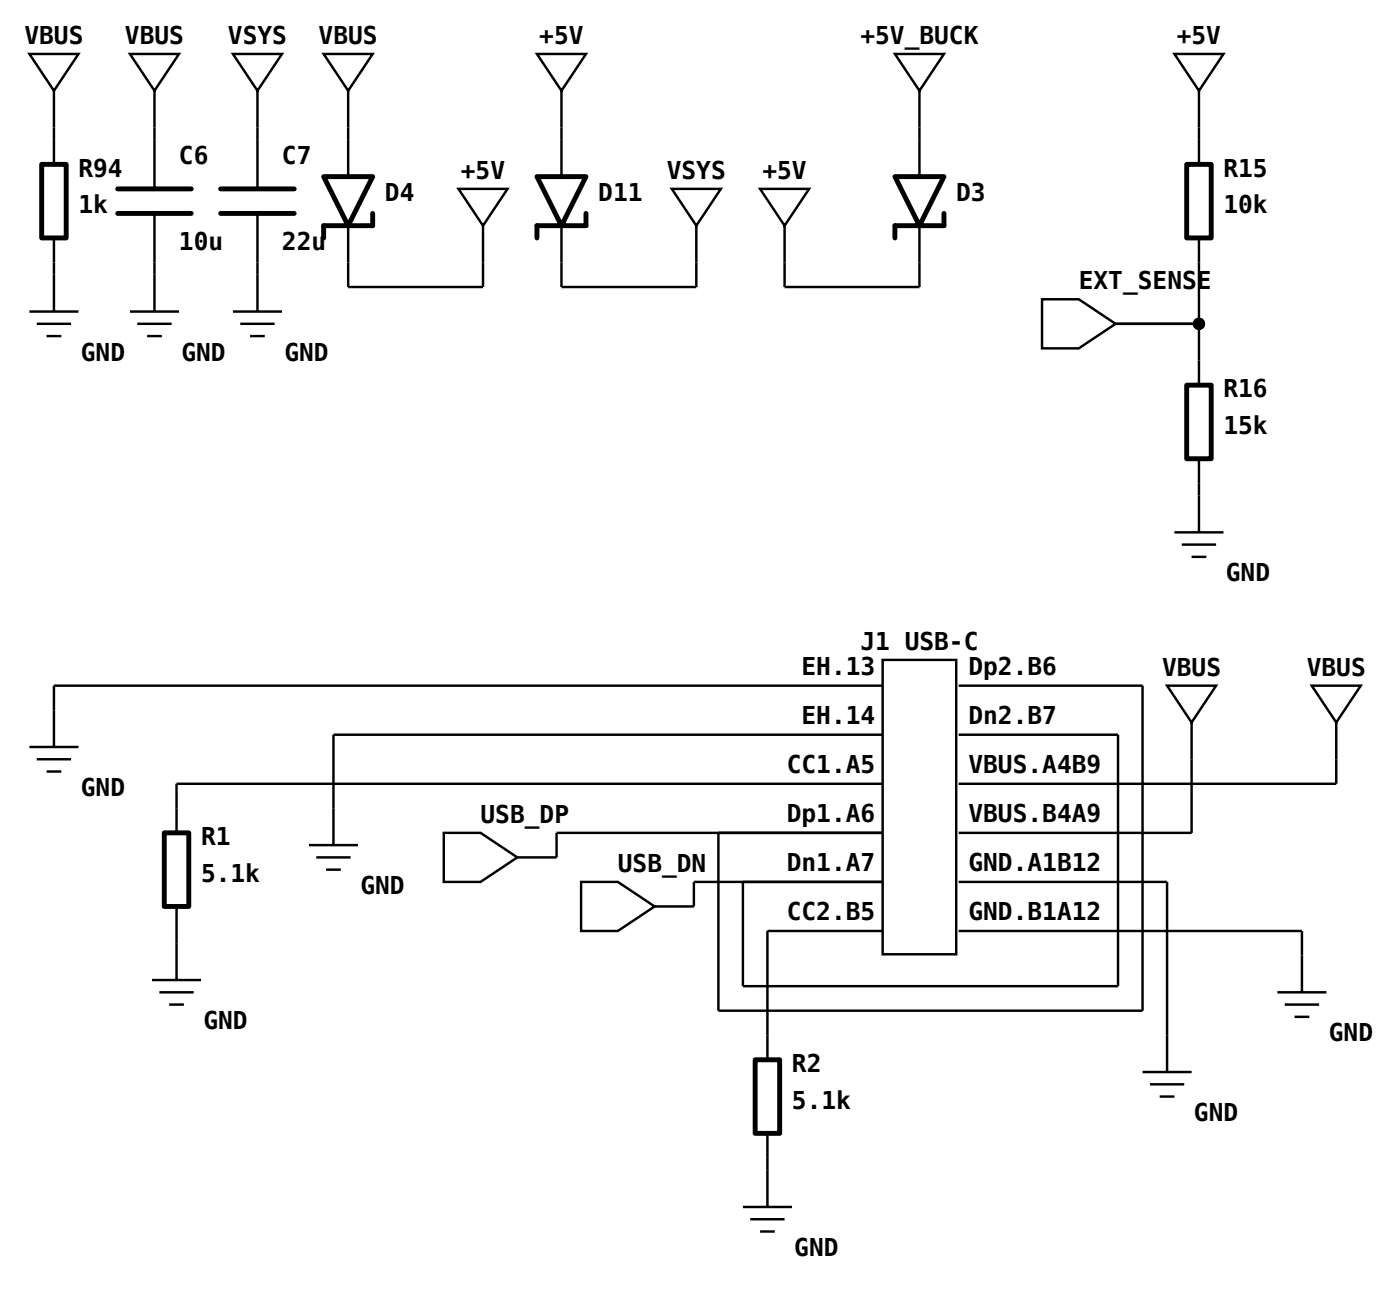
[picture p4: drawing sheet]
<svg xmlns="http://www.w3.org/2000/svg" width="151mm" height="141mm" viewBox="0 0 151 141" stroke-linecap="round" stroke-linejoin="round" font-family="sans-serif">
<g fill="none" stroke="#000" stroke-width=".26">
<path d="M3.2 5.8h5.3l-2.7 4zM5.8 9.8v7.9M14 5.8h5.3l-2.6 4zM16.7 9.8v10.6M25.1 5.8h5.3l-2.6 4zM27.8 9.8v10.6M34.9 5.8h5.3l-2.6 4zM37.6 9.8v9.2M57.9 5.8h5.3l-2.6 4zM60.6 9.8v9.2M96.6 5.8h5.3l-2.7 4zM99.2 9.8v9.2"/>
<path d="M126.7 5.8h5.3l-2.6 4zM129.4 9.8v7.9M3.2 33.6h5.3M4 34.9h3.7M5 36.2h1.6M5.8 25.7v7.9M14 33.6h5.3M14.8 34.9h3.7M15.9 36.2h1.6M16.7 23v10.6M25.1 33.6h5.3M25.9 34.9h3.7"/>
<path d="M27 36.2h1.6M27.8 23v10.6M37.6 24.3v6.7h14.5v-6.7M49.5 20.4h5.3l-2.7 3.9zM60.6 24.3v6.7h14.5v-6.7M72.5 20.4h5.3l-2.7 3.9zM82 20.4h5.3l-2.6 3.9zM84.7 24.3v6.7h14.5v-6.7M112.4 32.3h4l4 2.6-4 2.7h-4zM120.4 34.9h9M129.4 25.7v15.8M126.7 57.4h5.3"/>
<path d="M127.5 58.7h3.7M129.4 49.5v7.9M95.2 71.2h8v31.7h-8zM95.2 74h-89.4v6.6M95.2 79.2h-59.2v11.9M103.5 74h19.8v35h-45.8v-19.2M103.5 79.2h17.1v27.2h-40.4v-11.3M125.9 74h5.3l-2.6 3.9zM128.6 77.9v11.9h-25.1M128.6 60.1h1.6M141.6 74h5.2l-2.6 3.9zM144.2 77.9v6.6h-40.7"/>
<path d="M3.2 80.6h5.3M4 81.9h3.7M5 83.2h1.6M19 97.8v7.9M33.3 91.1h5.3M34.1 92.5h3.7M35.2 93.8h1.6M47.9 89.8h4l3.9 2.7-3.9 2.6h-4zM62.7 95.1h4l3.9 2.7-3.9 2.6h-4zM95.2 89.8h-35.1v2.7h-4.3M95.2 84.5h-76.2v5.3M95.2 95.1h-20.3v2.7h-4.3"/>
<path d="M103.5 95.1h22.4v20.5M16.4 105.7h5.3M17.2 107h3.7M18.3 108.3h1.5M95.2 100.4h-12.4v13.9M103.5 100.4h37v6.6M123.3 115.6h5.3M124.1 116.9h3.7M125.1 118.3h1.6M137.8 107h5.3M138.6 108.3h3.7M139.7 109.7h1.6"/>
<path d="M80.2 130.2h5.3M81 131.5h3.7M82 132.8h1.6M82.8 122.2v8"/>
</g>
<g fill="none" stroke="#000" stroke-width=".53">
<path d="M4.5 17.7h2.6v8h-2.6zM34.9 19h5.3l-2.6 5.3zM57.9 19h5.3l-2.6 5.3zM96.6 19h5.3l-2.7 5.3zM128.1 17.7h2.6v8h-2.6zM12.7 20.4h7.9M12.7 23h7.9M23.8 20.4h7.9M23.8 23h7.9M40.2 23v1.3h-5.3v1.4M63.2 23v1.3h-5.3v1.4M101.9 23v1.3h-5.3v1.4"/>
<path d="M128.1 41.5h2.6v8h-2.6zM17.7 89.8h2.7v8h-2.7zM81.5 114.3h2.6v7.9h-2.6z"/>
</g>
<circle cx="129.4" cy="34.9" r=".53" fill="#000" stroke="#000" stroke-width=".26"/>
<g font-size="2.6">
<text x="2.6" y="4.8">VBUS</text>
<text x="13.5" y="4.8">VBUS</text>
<text x="24.6" y="4.8">VSYS</text>
<text x="34.4" y="4.8">VBUS</text>
<text x="58.2" y="4.8">+5V</text>
<text x="92.8" y="4.8">+5V_BUCK</text>
<text x="127" y="4.8">+5V</text>
<text x="19.3" y="17.7">C6</text>
<text x="30.4" y="17.7">C7</text>
<text x="8.5" y="19.1">R94</text>
<text x="8.5" y="23">1k</text>
<text x="41.5" y="21.7">D4</text>
<text x="49.7" y="19.3">+5V</text>
<text x="64.6" y="21.7">D11</text>
<text x="72" y="19.3">VSYS</text>
<text x="82.3" y="19.3">+5V</text>
<text x="103.2" y="21.7">D3</text>
<text x="132" y="19.1">R15</text>
<text x="132" y="23">10k</text>
<text x="19.3" y="27">10u</text>
<text x="30.4" y="27">22u</text>
<text x="116.4" y="31.2">EXT_SENSE</text>
<text x="8.7" y="38.9">GND</text>
<text x="19.6" y="38.9">GND</text>
<text x="30.7" y="38.9">GND</text>
<text x="132" y="42.9">R16</text>
<text x="132" y="46.8">15k</text>
<text x="132.3" y="62.7">GND</text>
<text x="92.8" y="70.1">J1 USB-C</text>
<text x="86.5" y="72.8">EH.13</text>
<text x="104.5" y="72.8">Dp2.B6</text>
<text x="125.4" y="72.9">VBUS</text>
<text x="141" y="72.9">VBUS</text>
<text x="84.9" y="83.3">CC1.A5</text>
<text x="86.5" y="78.1">EH.14</text>
<text x="104.5" y="78.1">Dn2.B7</text>
<text x="104.5" y="83.3">VBUS.A4B9</text>
<text x="8.7" y="85.9">GND</text>
<text x="51.9" y="88.8">USB_DP</text>
<text x="84.9" y="88.6">Dp1.A6</text>
<text x="104.5" y="88.6">VBUS.B4A9</text>
<text x="21.7" y="91.1">R1</text>
<text x="21.7" y="95.1">5.1k</text>
<text x="66.7" y="94.1">USB_DN</text>
<text x="84.9" y="93.9">Dn1.A7</text>
<text x="104.5" y="93.9">GND.A1B12</text>
<text x="38.9" y="96.4">GND</text>
<text x="84.9" y="99.2">CC2.B5</text>
<text x="104.5" y="99.2">GND.B1A12</text>
<text x="22" y="111">GND</text>
<text x="143.4" y="112.3">GND</text>
<text x="85.5" y="115.6">R2</text>
<text x="85.5" y="119.6">5.1k</text>
<text x="128.8" y="120.9">GND</text>
<text x="85.7" y="135.5">GND</text>
</g>
</svg>
